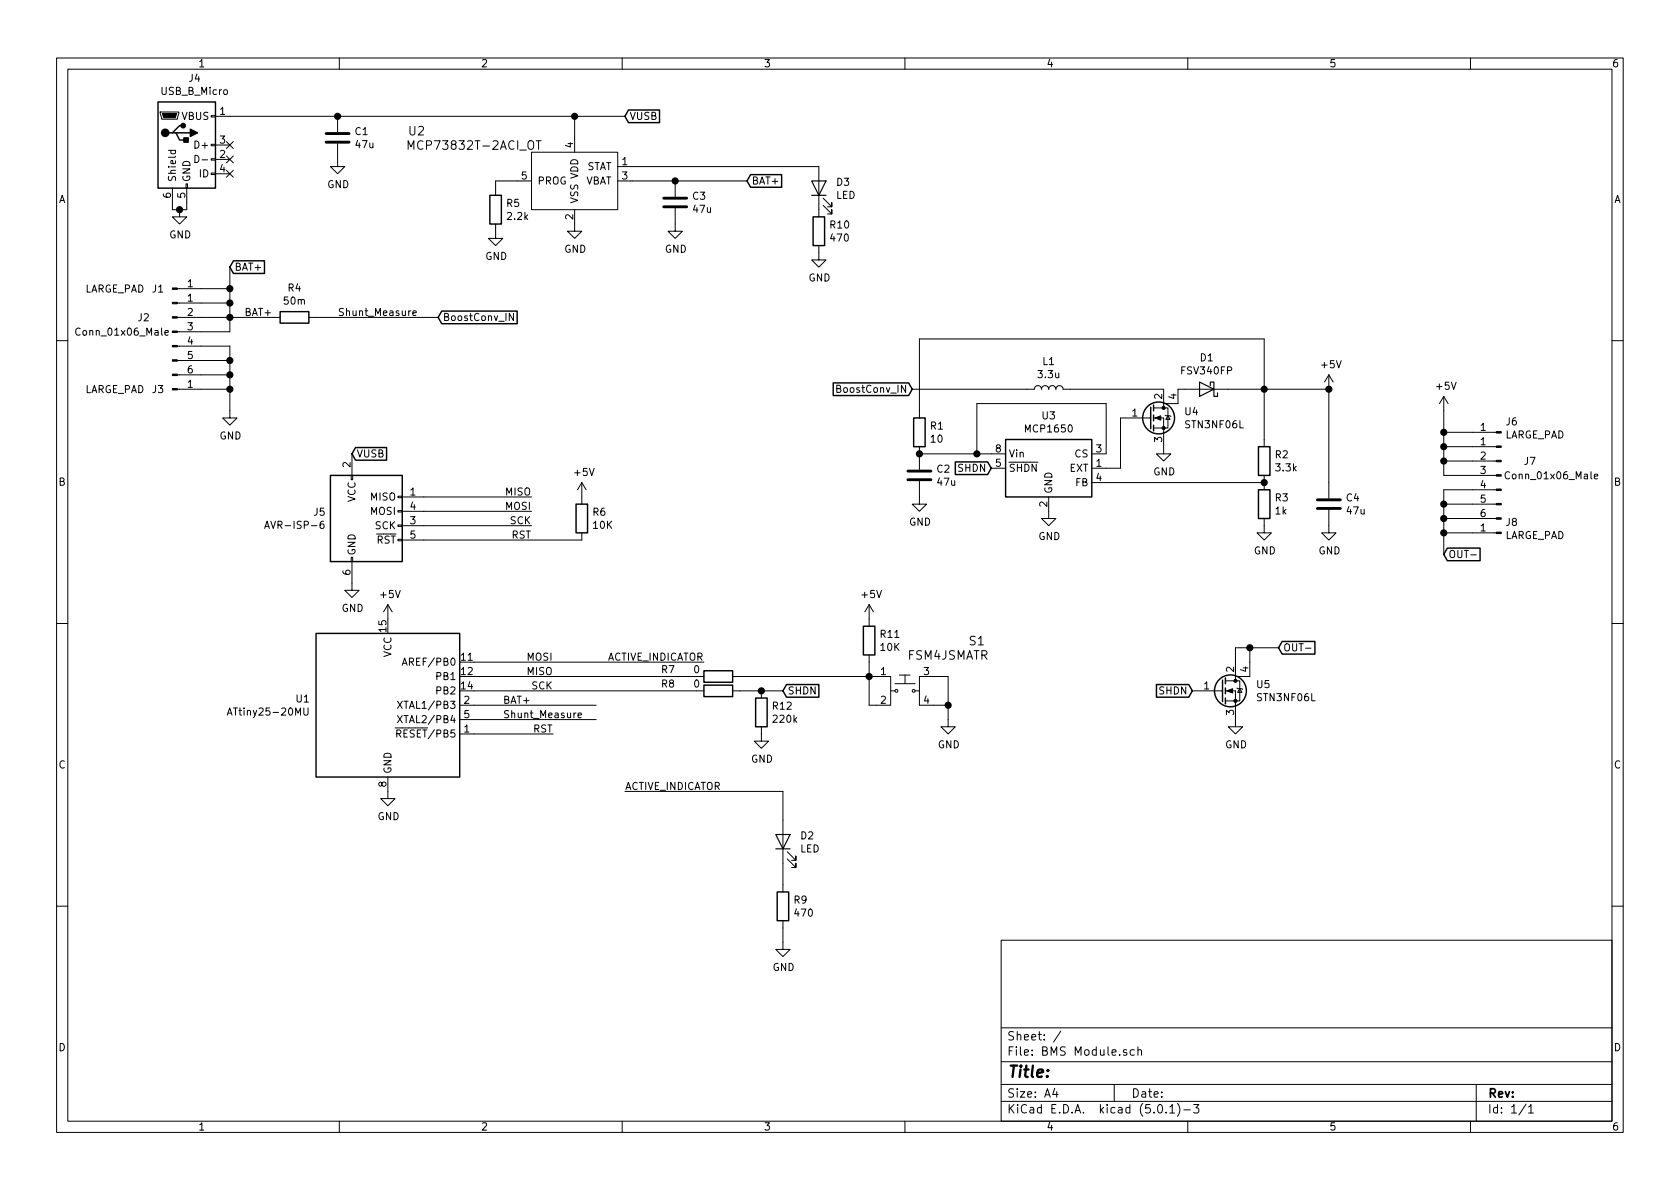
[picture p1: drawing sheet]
EESchema Schematic File Version 4
LIBS:BMS Module-cache
EELAYER 26 0
EELAYER END
$Descr A4 11693 8268
encoding utf-8
Sheet 1 1
Title ""
Date ""
Rev ""
Comp ""
Comment1 ""
Comment2 ""
Comment3 ""
Comment4 ""
$EndDescr
$Comp
L power:GND #PWR010
U 1 1
P 8600 5000
F 0 "#PWR010" H 8600 4750 50  0001 C CNN
F 1 "GND" H 8605 4827 50  0000 C CNN
F 2 "" H 8600 5000 50  0001 C CNN
F 3 "" H 8600 5000 50  0001 C CNN
	1    8600 5000
	1    0    0    -1  
$EndComp
Text GLabel 8300 4800 0    50   Input ~ 0
SHDN
$Comp
L BMS-Module-rescue:STN3NF06L-stn3nf06l U5
U 1 1
P 8600 4800
F 0 "U5" H 8741 4846 50  0000 L CNN
F 1 "STN3NF06L" H 8741 4755 50  0000 L CNN
F 2 "Package_TO_SOT_SMD:SOT-223" H 8100 5200 50  0001 C CNN
F 3 "" H 8100 5200 50  0001 C CNN
F 4 "497-3177-1-ND" H 8600 4800 50  0001 C CNN "digikey"
	1    8600 4800
	1    0    0    -1  
$EndComp
Wire Wire Line
	8800 2350 8800 2700
Wire Wire Line
	6400 2350 8800 2350
Wire Wire Line
	6400 2850 6400 2350
Text GLabel 6900 3250 0    50   Input ~ 0
SHDN
$Comp
L power:GND #PWR07
U 1 1
P 8100 3100
F 0 "#PWR07" H 8100 2850 50  0001 C CNN
F 1 "GND" H 8105 2927 50  0000 C CNN
F 2 "" H 8100 3100 50  0001 C CNN
F 3 "" H 8100 3100 50  0001 C CNN
	1    8100 3100
	1    0    0    -1  
$EndComp
Wire Wire Line
	7800 2900 7800 3250
Wire Wire Line
	9250 2700 9250 3350
Wire Wire Line
	8800 2700 9250 2700
Connection ~ 8800 2700
Wire Wire Line
	8800 3050 8800 2700
Wire Wire Line
	8550 2700 8800 2700
Wire Wire Line
	7700 3350 8800 3350
Wire Wire Line
	7700 3250 7800 3250
Wire Wire Line
	6800 3150 6900 3150
Wire Wire Line
	6800 2800 6800 3150
Wire Wire Line
	7700 2800 6800 2800
Wire Wire Line
	7700 3150 7700 2800
$Comp
L power:GND #PWR05
U 1 1
P 6400 3450
F 0 "#PWR05" H 6400 3200 50  0001 C CNN
F 1 "GND" H 6405 3277 50  0000 C CNN
F 2 "" H 6400 3450 50  0001 C CNN
F 3 "" H 6400 3450 50  0001 C CNN
	1    6400 3450
	1    0    0    -1  
$EndComp
$Comp
L power:GND #PWR09
U 1 1
P 9250 3650
F 0 "#PWR09" H 9250 3400 50  0001 C CNN
F 1 "GND" H 9255 3477 50  0000 C CNN
F 2 "" H 9250 3650 50  0001 C CNN
F 3 "" H 9250 3650 50  0001 C CNN
	1    9250 3650
	1    0    0    -1  
$EndComp
$Comp
L power:GND #PWR08
U 1 1
P 8800 3650
F 0 "#PWR08" H 8800 3400 50  0001 C CNN
F 1 "GND" H 8805 3477 50  0000 C CNN
F 2 "" H 8800 3650 50  0001 C CNN
F 3 "" H 8800 3650 50  0001 C CNN
	1    8800 3650
	1    0    0    -1  
$EndComp
$Comp
L power:GND #PWR06
U 1 1
P 7300 3550
F 0 "#PWR06" H 7300 3300 50  0001 C CNN
F 1 "GND" H 7305 3377 50  0000 C CNN
F 2 "" H 7300 3550 50  0001 C CNN
F 3 "" H 7300 3550 50  0001 C CNN
	1    7300 3550
	1    0    0    -1  
$EndComp
Connection ~ 6800 3150
Wire Wire Line
	6400 3150 6800 3150
$Comp
L Device:D_Schottky D1
U 1 1
P 8400 2700
F 0 "D1" H 8400 2484 50  0000 C CNN
F 1 "FSV340FP" H 8400 2575 50  0000 C CNN
F 2 "Diode_SMD:D_SOD-123" H 8400 2700 50  0001 C CNN
F 3 "~" H 8400 2700 50  0001 C CNN
F 4 "FSV340FPCT-ND" H 8400 2700 50  0001 C CNN "digikey"
	1    8400 2700
	-1   0    0    1   
$EndComp
$Comp
L Device:R R1
U 1 1
P 6400 3000
F 0 "R1" H 6470 3046 50  0000 L CNN
F 1 "10" H 6470 2955 50  0000 L CNN
F 2 "Resistor_SMD:R_0805_2012Metric" V 6330 3000 50  0001 C CNN
F 3 "~" H 6400 3000 50  0001 C CNN
	1    6400 3000
	1    0    0    -1  
$EndComp
$Comp
L Device:R R2
U 1 1
P 8800 3200
F 0 "R2" H 8870 3246 50  0000 L CNN
F 1 "3.3k" H 8870 3155 50  0000 L CNN
F 2 "Resistor_SMD:R_0805_2012Metric" V 8730 3200 50  0001 C CNN
F 3 "~" H 8800 3200 50  0001 C CNN
	1    8800 3200
	1    0    0    -1  
$EndComp
Connection ~ 8800 3350
$Comp
L Device:R R3
U 1 1
P 8800 3500
F 0 "R3" H 8870 3546 50  0000 L CNN
F 1 "1k" H 8870 3455 50  0000 L CNN
F 2 "Resistor_SMD:R_0805_2012Metric" V 8730 3500 50  0001 C CNN
F 3 "~" H 8800 3500 50  0001 C CNN
	1    8800 3500
	1    0    0    -1  
$EndComp
Connection ~ 6400 3150
$Comp
L Device:C C2
U 1 1
P 6400 3300
F 0 "C2" H 6515 3346 50  0000 L CNN
F 1 "47u" H 6515 3255 50  0000 L CNN
F 2 "Capacitor_SMD:C_1210_3225Metric" H 6438 3150 50  0001 C CNN
F 3 "~" H 6400 3300 50  0001 C CNN
F 4 "1276-3064-1-ND" H 6400 3300 50  0001 C CNN "digikey"
	1    6400 3300
	1    0    0    -1  
$EndComp
$Comp
L Regulator_Switching:MCP1650 U3
U 1 1
P 7300 3250
F 0 "U3" H 7300 3617 50  0000 C CNN
F 1 "MCP1650" H 7300 3526 50  0000 C CNN
F 2 "Package_SO:MSOP-8_3x3mm_P0.65mm" H 7350 3000 50  0001 L CNN
F 3 "http://ww1.microchip.com/downloads/en/DeviceDoc/21876B.pdf" H 7300 2750 50  0001 C CNN
F 4 "MCP1650S-E/MS-ND" H 7300 3250 50  0001 C CNN "digikey"
	1    7300 3250
	1    0    0    -1  
$EndComp
Wire Wire Line
	6350 2700 7150 2700
Text GLabel 6350 2700 0    50   Input ~ 0
BoostConv_IN
Wire Wire Line
	7450 2700 8100 2700
$Comp
L BMS-Module-rescue:STN3NF06L-stn3nf06l U4
U 1 1
P 8100 2900
F 0 "U4" H 8241 2946 50  0000 L CNN
F 1 "STN3NF06L" H 8241 2855 50  0000 L CNN
F 2 "Package_TO_SOT_SMD:SOT-223" H 7600 3300 50  0001 C CNN
F 3 "" H 7600 3300 50  0001 C CNN
F 4 "497-3177-1-ND" H 8100 2900 50  0001 C CNN "digikey"
	1    8100 2900
	1    0    0    -1  
$EndComp
Wire Wire Line
	8200 2700 8250 2700
Text GLabel 8900 4500 2    50   Input ~ 0
OUT-
Wire Wire Line
	8600 4600 8600 4500
Wire Wire Line
	8600 4500 8700 4500
Wire Wire Line
	8700 4500 8700 4600
Connection ~ 8700 4500
Wire Wire Line
	8700 4500 8900 4500
$Comp
L Device:C C4
U 1 1
P 9250 3500
F 0 "C4" H 9365 3546 50  0000 L CNN
F 1 "47u" H 9365 3455 50  0000 L CNN
F 2 "Capacitor_SMD:C_1210_3225Metric" H 9288 3350 50  0001 C CNN
F 3 "~" H 9250 3500 50  0001 C CNN
F 4 "1276-3064-1-ND" H 9250 3500 50  0001 C CNN "digikey"
	1    9250 3500
	1    0    0    -1  
$EndComp
$Comp
L MCU_Microchip_ATtiny:ATtiny25-20MU U1
U 1 1
P 2700 4900
F 0 "U1" H 2160 4946 50  0000 R CNN
F 1 "ATtiny25-20MU" H 2160 4855 50  0000 R CNN
F 2 "Package_DFN_QFN:QFN-20-1EP_4x4mm_P0.5mm_EP2.25x2.25mm" H 2700 4900 50  0001 C CIN
F 3 "http://ww1.microchip.com/downloads/en/DeviceDoc/atmel-2586-avr-8-bit-microcontroller-attiny25-attiny45-attiny85_datasheet.pdf" H 2700 4900 50  0001 C CNN
F 4 "1611-ATTINY25V-15MTCT-ND" H 2700 4900 50  0001 C CNN "digikey"
	1    2700 4900
	1    0    0    -1  
$EndComp
$Comp
L Connector:AVR-ISP-6 J5
U 1 1
P 2550 3650
F 0 "J5" H 2270 3746 50  0000 R CNN
F 1 "AVR-ISP-6" H 2270 3655 50  0000 R CNN
F 2 "Connector_PinHeader_2.54mm:PinHeader_2x03_P2.54mm_Vertical" V 2300 3700 50  0001 C CNN
F 3 " ~" H 1275 3100 50  0001 C CNN
	1    2550 3650
	1    0    0    -1  
$EndComp
$Comp
L power:GND #PWR0101
U 1 1
P 2450 4050
F 0 "#PWR0101" H 2450 3800 50  0001 C CNN
F 1 "GND" H 2455 3877 50  0000 C CNN
F 2 "" H 2450 4050 50  0001 C CNN
F 3 "" H 2450 4050 50  0001 C CNN
	1    2450 4050
	1    0    0    -1  
$EndComp
$Comp
L power:GND #PWR0102
U 1 1
P 2700 5500
F 0 "#PWR0102" H 2700 5250 50  0001 C CNN
F 1 "GND" H 2705 5327 50  0000 C CNN
F 2 "" H 2700 5500 50  0001 C CNN
F 3 "" H 2700 5500 50  0001 C CNN
	1    2700 5500
	1    0    0    -1  
$EndComp
Wire Wire Line
	2950 3450 3700 3450
Wire Wire Line
	2950 3550 3700 3550
Wire Wire Line
	2950 3650 3700 3650
Text Label 3700 3450 2    50   ~ 0
MISO
Text Label 3700 3550 2    50   ~ 0
MOSI
Text Label 3700 3650 2    50   ~ 0
SCK
Text Label 3700 3750 2    50   ~ 0
RST
Wire Wire Line
	3300 5100 3850 5100
Text Label 3850 4700 2    50   ~ 0
MISO
Text Label 3850 4600 2    50   ~ 0
MOSI
Text Label 3850 4800 2    50   ~ 0
SCK
Text Label 3850 5100 2    50   ~ 0
RST
$Comp
L Device:R R6
U 1 1
P 4050 3600
F 0 "R6" H 4120 3646 50  0000 L CNN
F 1 "10K" H 4120 3555 50  0000 L CNN
F 2 "Resistor_SMD:R_0805_2012Metric" V 3980 3600 50  0001 C CNN
F 3 "~" H 4050 3600 50  0001 C CNN
	1    4050 3600
	1    0    0    -1  
$EndComp
Wire Wire Line
	2950 3750 4050 3750
$Comp
L power:+5V #PWR0103
U 1 1
P 9250 2700
F 0 "#PWR0103" H 9250 2550 50  0001 C CNN
F 1 "+5V" H 9265 2873 50  0000 C CNN
F 2 "" H 9250 2700 50  0001 C CNN
F 3 "" H 9250 2700 50  0001 C CNN
	1    9250 2700
	1    0    0    -1  
$EndComp
Connection ~ 9250 2700
$Comp
L power:+5V #PWR0104
U 1 1
P 4050 3450
F 0 "#PWR0104" H 4050 3300 50  0001 C CNN
F 1 "+5V" H 4065 3623 50  0000 C CNN
F 2 "" H 4050 3450 50  0001 C CNN
F 3 "" H 4050 3450 50  0001 C CNN
	1    4050 3450
	1    0    0    -1  
$EndComp
$Comp
L Connector:USB_B_Micro J4
U 1 1
P 1300 1000
F 0 "J4" H 1355 1467 50  0000 C CNN
F 1 "USB_B_Micro" H 1355 1376 50  0000 C CNN
F 2 "digikey-footprints:USB_Micro_B_Female_10118192" H 1450 950 50  0001 C CNN
F 3 "~" H 1450 950 50  0001 C CNN
F 4 "609-4613-1-ND" H 1300 1000 50  0001 C CNN "digikey"
	1    1300 1000
	1    0    0    -1  
$EndComp
$Comp
L power:GND #PWR0105
U 1 1
P 1250 1450
F 0 "#PWR0105" H 1250 1200 50  0001 C CNN
F 1 "GND" H 1255 1277 50  0000 C CNN
F 2 "" H 1250 1450 50  0001 C CNN
F 3 "" H 1250 1450 50  0001 C CNN
	1    1250 1450
	1    0    0    -1  
$EndComp
Wire Wire Line
	1200 1400 1200 1450
Wire Wire Line
	1200 1450 1250 1450
Wire Wire Line
	1300 1450 1300 1400
Connection ~ 1250 1450
Wire Wire Line
	1250 1450 1300 1450
Text GLabel 4350 800  2    50   Input ~ 0
VUSB
$Comp
L Device:C C1
U 1 1
P 2350 950
F 0 "C1" H 2465 996 50  0000 L CNN
F 1 "47u" H 2465 905 50  0000 L CNN
F 2 "Capacitor_SMD:C_1210_3225Metric" H 2388 800 50  0001 C CNN
F 3 "~" H 2350 950 50  0001 C CNN
F 4 "1276-3064-1-ND" H 2350 950 50  0001 C CNN "digikey"
	1    2350 950 
	1    0    0    -1  
$EndComp
Connection ~ 2350 800 
Wire Wire Line
	2350 800  1600 800 
$Comp
L power:GND #PWR0106
U 1 1
P 2350 1100
F 0 "#PWR0106" H 2350 850 50  0001 C CNN
F 1 "GND" H 2355 927 50  0000 C CNN
F 2 "" H 2350 1100 50  0001 C CNN
F 3 "" H 2350 1100 50  0001 C CNN
	1    2350 1100
	1    0    0    -1  
$EndComp
NoConn ~ 1600 1000
NoConn ~ 1600 1100
NoConn ~ 1600 1200
Wire Wire Line
	1400 2300 1600 2300
Wire Wire Line
	1600 2300 1600 2200
Wire Wire Line
	1400 2100 1600 2100
Connection ~ 1600 2100
Wire Wire Line
	1400 2200 1600 2200
Connection ~ 1600 2200
Wire Wire Line
	1600 2200 1600 2100
Wire Wire Line
	1400 2400 1600 2400
Wire Wire Line
	1600 2400 1600 2500
Wire Wire Line
	1400 2500 1600 2500
Connection ~ 1600 2500
Wire Wire Line
	1600 2500 1600 2600
Wire Wire Line
	1400 2600 1600 2600
Connection ~ 1600 2600
Text GLabel 1600 1850 2    50   Input ~ 0
BAT+
$Comp
L power:GND #PWR0107
U 1 1
P 1600 2850
F 0 "#PWR0107" H 1600 2600 50  0001 C CNN
F 1 "GND" H 1605 2677 50  0000 C CNN
F 2 "" H 1600 2850 50  0001 C CNN
F 3 "" H 1600 2850 50  0001 C CNN
	1    1600 2850
	1    0    0    -1  
$EndComp
$Comp
L dk_PMIC-Battery-Chargers:MCP73832T-2ACI_OT U2
U 1 1
P 4000 1050
F 0 "U2" H 2900 1200 60  0000 C CNN
F 1 "MCP73832T-2ACI_OT" H 3300 1100 60  0000 C CNN
F 2 "digikey-footprints:SOT-753" H 4200 1250 60  0001 L CNN
F 3 "http://ww1.microchip.com/downloads/en/DeviceDoc/20001984g.pdf" H 4200 1350 60  0001 L CNN
F 4 "MCP73832T-2ACI/OTCT-ND" H 4200 1450 60  0001 L CNN "digikey"
F 5 "MCP73832T-2ACI/OT" H 4200 1550 60  0001 L CNN "MPN"
F 6 "Integrated Circuits (ICs)" H 4200 1650 60  0001 L CNN "Category"
F 7 "PMIC - Battery Chargers" H 4200 1750 60  0001 L CNN "Family"
F 8 "http://ww1.microchip.com/downloads/en/DeviceDoc/20001984g.pdf" H 4200 1850 60  0001 L CNN "DK_Datasheet_Link"
F 9 "/product-detail/en/microchip-technology/MCP73832T-2ACI-OT/MCP73832T-2ACI-OTCT-ND/1979805" H 4200 1950 60  0001 L CNN "DK_Detail_Page"
F 10 "IC LI-ION/LI-POLY CTRLR SOT23-5" H 4200 2050 60  0001 L CNN "Description"
F 11 "Microchip Technology" H 4200 2150 60  0001 L CNN "Manufacturer"
F 12 "Active" H 4200 2250 60  0001 L CNN "Status"
	1    4000 1050
	1    0    0    -1  
$EndComp
Wire Wire Line
	2350 800  4000 800 
Wire Wire Line
	4000 800  4000 950 
Connection ~ 4000 800 
Wire Wire Line
	4000 800  4350 800 
$Comp
L power:GND #PWR0108
U 1 1
P 4000 1550
F 0 "#PWR0108" H 4000 1300 50  0001 C CNN
F 1 "GND" H 4005 1377 50  0000 C CNN
F 2 "" H 4000 1550 50  0001 C CNN
F 3 "" H 4000 1550 50  0001 C CNN
	1    4000 1550
	1    0    0    -1  
$EndComp
$Comp
L Device:C C3
U 1 1
P 4700 1400
F 0 "C3" H 4815 1446 50  0000 L CNN
F 1 "47u" H 4815 1355 50  0000 L CNN
F 2 "Capacitor_SMD:C_1210_3225Metric" H 4738 1250 50  0001 C CNN
F 3 "~" H 4700 1400 50  0001 C CNN
F 4 "1276-3064-1-ND" H 4700 1400 50  0001 C CNN "digikey"
	1    4700 1400
	1    0    0    -1  
$EndComp
Wire Wire Line
	4400 1250 4700 1250
Connection ~ 4700 1250
Wire Wire Line
	4700 1250 5200 1250
$Comp
L power:GND #PWR0109
U 1 1
P 4700 1550
F 0 "#PWR0109" H 4700 1300 50  0001 C CNN
F 1 "GND" H 4705 1377 50  0000 C CNN
F 2 "" H 4700 1550 50  0001 C CNN
F 3 "" H 4700 1550 50  0001 C CNN
	1    4700 1550
	1    0    0    -1  
$EndComp
Text GLabel 5200 1250 2    50   Input ~ 0
BAT+
$Comp
L Device:R R5
U 1 1
P 3450 1450
F 0 "R5" H 3520 1496 50  0000 L CNN
F 1 "2.2k" H 3520 1405 50  0000 L CNN
F 2 "Resistor_SMD:R_0805_2012Metric" V 3380 1450 50  0001 C CNN
F 3 "~" H 3450 1450 50  0001 C CNN
	1    3450 1450
	1    0    0    -1  
$EndComp
$Comp
L power:GND #PWR0110
U 1 1
P 3450 1600
F 0 "#PWR0110" H 3450 1350 50  0001 C CNN
F 1 "GND" H 3455 1427 50  0000 C CNN
F 2 "" H 3450 1600 50  0001 C CNN
F 3 "" H 3450 1600 50  0001 C CNN
	1    3450 1600
	1    0    0    -1  
$EndComp
Wire Wire Line
	3450 1300 3450 1250
Wire Wire Line
	3450 1250 3600 1250
$Comp
L Device:LED D3
U 1 1
P 5700 1300
F 0 "D3" V 5738 1183 50  0000 R CNN
F 1 "LED" V 5647 1183 50  0000 R CNN
F 2 "LED_SMD:LED_0805_2012Metric_Castellated" H 5700 1300 50  0001 C CNN
F 3 "~" H 5700 1300 50  0001 C CNN
	1    5700 1300
	0    -1   -1   0   
$EndComp
$Comp
L Device:R R10
U 1 1
P 5700 1600
F 0 "R10" H 5770 1646 50  0000 L CNN
F 1 "470" H 5770 1555 50  0000 L CNN
F 2 "Resistor_SMD:R_0805_2012Metric" V 5630 1600 50  0001 C CNN
F 3 "~" H 5700 1600 50  0001 C CNN
F 4 "A129745CT-ND" H 5700 1600 50  0001 C CNN "digikey"
	1    5700 1600
	1    0    0    -1  
$EndComp
$Comp
L power:GND #PWR0111
U 1 1
P 5700 1750
F 0 "#PWR0111" H 5700 1500 50  0001 C CNN
F 1 "GND" H 5705 1577 50  0000 C CNN
F 2 "" H 5700 1750 50  0001 C CNN
F 3 "" H 5700 1750 50  0001 C CNN
	1    5700 1750
	1    0    0    -1  
$EndComp
Wire Wire Line
	5700 1150 4400 1150
Text GLabel 2450 3150 2    50   Input ~ 0
VUSB
Wire Wire Line
	10250 3300 10050 3300
Wire Wire Line
	10050 3300 10050 3200
Wire Wire Line
	10250 3100 10050 3100
Connection ~ 10050 3100
Wire Wire Line
	10250 3200 10050 3200
Connection ~ 10050 3200
Wire Wire Line
	10050 3200 10050 3100
Wire Wire Line
	10250 3400 10050 3400
Wire Wire Line
	10050 3400 10050 3500
Wire Wire Line
	10250 3500 10050 3500
Connection ~ 10050 3500
Wire Wire Line
	10050 3500 10050 3600
Wire Wire Line
	10250 3600 10050 3600
Connection ~ 10050 3600
$Comp
L power:+5V #PWR0112
U 1 1
P 10050 2850
F 0 "#PWR0112" H 10050 2700 50  0001 C CNN
F 1 "+5V" H 10065 3023 50  0000 C CNN
F 2 "" H 10050 2850 50  0001 C CNN
F 3 "" H 10050 2850 50  0001 C CNN
	1    10050 2850
	1    0    0    -1  
$EndComp
Text GLabel 10050 3850 2    50   Input ~ 0
OUT-
$Comp
L Device:R R4
U 1 1
P 2050 2200
F 0 "R4" V 1843 2200 50  0000 C CNN
F 1 "50m" V 1934 2200 50  0000 C CNN
F 2 "Resistor_SMD:R_2512_6332Metric" V 1980 2200 50  0001 C CNN
F 3 "~" H 2050 2200 50  0001 C CNN
F 4 "YAG2156CT-ND" V 2050 2200 50  0001 C CNN "digikey"
	1    2050 2200
	0    1    1    0   
$EndComp
Text GLabel 3050 2200 2    50   Input ~ 0
BoostConv_IN
$Comp
L power:+5V #PWR0113
U 1 1
P 2700 4300
F 0 "#PWR0113" H 2700 4150 50  0001 C CNN
F 1 "+5V" H 2715 4473 50  0000 C CNN
F 2 "" H 2700 4300 50  0001 C CNN
F 3 "" H 2700 4300 50  0001 C CNN
	1    2700 4300
	1    0    0    -1  
$EndComp
Wire Wire Line
	3300 5000 4150 5000
Text Label 3500 4900 0    50   ~ 0
BAT+
Text Label 3500 5000 0    50   ~ 0
Shunt_Measure
Text GLabel 5450 4800 2    50   Input ~ 0
SHDN
$Comp
L Device:R R8
U 1 1
P 5000 4800
F 0 "R8" V 4950 4450 50  0000 C CNN
F 1 "0" V 4950 4650 50  0000 C CNN
F 2 "Resistor_SMD:R_0805_2012Metric" V 4930 4800 50  0001 C CNN
F 3 "~" H 5000 4800 50  0001 C CNN
F 4 "RMCF0805ZT0R00CT-ND" V 5000 4800 50  0001 C CNN "digikey"
	1    5000 4800
	0    1    1    0   
$EndComp
Wire Wire Line
	3300 4800 4850 4800
$Comp
L dk_Tactile-Switches:FSM4JSMATR S1
U 1 1
P 6300 4800
F 0 "S1" H 6800 5150 60  0000 C CNN
F 1 "FSM4JSMATR" H 6600 5050 60  0000 C CNN
F 2 "digikey-footprints:Switch_Tactile_SMD_6x6mm" H 6500 5000 60  0001 L CNN
F 3 "https://www.te.com/commerce/DocumentDelivery/DDEController?Action=srchrtrv&DocNm=2-1437565-7&DocType=Customer+Drawing&DocLang=English" H 6500 5100 60  0001 L CNN
F 4 "450-1759-1-ND" H 6500 5200 60  0001 L CNN "digikey"
F 5 "FSM4JSMATR" H 6500 5300 60  0001 L CNN "MPN"
F 6 "Switches" H 6500 5400 60  0001 L CNN "Category"
F 7 "Tactile Switches" H 6500 5500 60  0001 L CNN "Family"
F 8 "https://www.te.com/commerce/DocumentDelivery/DDEController?Action=srchrtrv&DocNm=2-1437565-7&DocType=Customer+Drawing&DocLang=English" H 6500 5600 60  0001 L CNN "DK_Datasheet_Link"
F 9 "/product-detail/en/te-connectivity-alcoswitch-switches/FSM4JSMATR/450-1759-1-ND/2271638" H 6500 5700 60  0001 L CNN "DK_Detail_Page"
F 10 "SWITCH TACTILE SPST-NO 0.05A 24V" H 6500 5800 60  0001 L CNN "Description"
F 11 "TE Connectivity ALCOSWITCH Switches" H 6500 5900 60  0001 L CNN "Manufacturer"
F 12 "Active" H 6500 6000 60  0001 L CNN "Status"
	1    6300 4800
	1    0    0    -1  
$EndComp
$Comp
L Device:R R11
U 1 1
P 6050 4450
F 0 "R11" H 6120 4496 50  0000 L CNN
F 1 "10K" H 6120 4405 50  0000 L CNN
F 2 "Resistor_SMD:R_0805_2012Metric" V 5980 4450 50  0001 C CNN
F 3 "~" H 6050 4450 50  0001 C CNN
	1    6050 4450
	1    0    0    -1  
$EndComp
$Comp
L power:+5V #PWR0114
U 1 1
P 6050 4300
F 0 "#PWR0114" H 6050 4150 50  0001 C CNN
F 1 "+5V" H 6065 4473 50  0000 C CNN
F 2 "" H 6050 4300 50  0001 C CNN
F 3 "" H 6050 4300 50  0001 C CNN
	1    6050 4300
	1    0    0    -1  
$EndComp
Wire Wire Line
	6050 4600 6050 4700
Wire Wire Line
	6050 4700 6100 4700
Connection ~ 6050 4700
Wire Wire Line
	6050 4700 6050 4900
Wire Wire Line
	6050 4900 6100 4900
Wire Wire Line
	6500 4700 6600 4700
Wire Wire Line
	6600 4700 6600 4900
Wire Wire Line
	6600 4900 6500 4900
Wire Wire Line
	6600 4900 6600 5000
Connection ~ 6600 4900
$Comp
L power:GND #PWR0115
U 1 1
P 6600 5000
F 0 "#PWR0115" H 6600 4750 50  0001 C CNN
F 1 "GND" H 6605 4827 50  0000 C CNN
F 2 "" H 6600 5000 50  0001 C CNN
F 3 "" H 6600 5000 50  0001 C CNN
	1    6600 5000
	1    0    0    -1  
$EndComp
$Comp
L Device:R R7
U 1 1
P 5000 4700
F 0 "R7" V 4950 4350 50  0000 C CNN
F 1 "0" V 4950 4550 50  0000 C CNN
F 2 "Resistor_SMD:R_0805_2012Metric" V 4930 4700 50  0001 C CNN
F 3 "~" H 5000 4700 50  0001 C CNN
F 4 "RMCF0805ZT0R00CT-ND" V 5000 4700 50  0001 C CNN "digikey"
	1    5000 4700
	0    1    1    0   
$EndComp
Wire Wire Line
	3300 4700 4850 4700
Wire Wire Line
	5150 4700 6050 4700
Wire Wire Line
	1600 2200 1900 2200
Wire Wire Line
	3300 4900 4150 4900
Wire Wire Line
	2200 2200 3050 2200
Text Label 1700 2200 0    50   ~ 0
BAT+
Text Label 2350 2200 0    50   ~ 0
Shunt_Measure
$Comp
L Device:L L1
U 1 1
P 7300 2700
F 0 "L1" V 7490 2700 50  0000 C CNN
F 1 "3.3u" V 7399 2700 50  0000 C CNN
F 2 "Custom Footprints:ASPI-0630HI-3R3N-T15" H 7300 2700 50  0001 C CNN
F 3 "~" H 7300 2700 50  0001 C CNN
F 4 "ASPI-0630HI-3R3M-T15CT-ND" V 7300 2700 50  0001 C CNN "digikey"
	1    7300 2700
	0    -1   -1   0   
$EndComp
$Comp
L Connector:Conn_01x06_Male J2
U 1 1
P 1200 2300
F 0 "J2" H 1000 2400 50  0000 C CNN
F 1 "Conn_01x06_Male" H 850 2300 50  0000 C CNN
F 2 "Connector_PinHeader_2.54mm:PinHeader_1x06_P2.54mm_Vertical" H 1200 2300 50  0001 C CNN
F 3 "~" H 1200 2300 50  0001 C CNN
	1    1200 2300
	1    0    0    -1  
$EndComp
Wire Wire Line
	1600 1850 1600 2000
Wire Wire Line
	1600 2600 1600 2700
Wire Wire Line
	10050 2850 10050 3000
Wire Wire Line
	10050 3600 10050 3700
Text Label 4900 4600 2    50   ~ 0
ACTIVE_INDICATOR
Wire Wire Line
	3300 4600 4900 4600
Text Label 4350 5500 0    50   ~ 0
ACTIVE_INDICATOR
Wire Wire Line
	5450 5500 5450 5700
Wire Wire Line
	4350 5500 5450 5500
$Comp
L Device:LED D2
U 1 1
P 5450 5850
F 0 "D2" V 5488 5733 50  0000 R CNN
F 1 "LED" V 5397 5733 50  0000 R CNN
F 2 "LED_SMD:LED_0805_2012Metric_Castellated" H 5450 5850 50  0001 C CNN
F 3 "~" H 5450 5850 50  0001 C CNN
	1    5450 5850
	0    -1   -1   0   
$EndComp
$Comp
L Device:R R9
U 1 1
P 5450 6300
F 0 "R9" H 5520 6346 50  0000 L CNN
F 1 "470" H 5520 6255 50  0000 L CNN
F 2 "Resistor_SMD:R_0805_2012Metric" V 5380 6300 50  0001 C CNN
F 3 "~" H 5450 6300 50  0001 C CNN
F 4 "A129745CT-ND" H 5450 6300 50  0001 C CNN "digikey"
	1    5450 6300
	1    0    0    -1  
$EndComp
Wire Wire Line
	5450 6000 5450 6150
$Comp
L power:GND #PWR0116
U 1 1
P 5450 6550
F 0 "#PWR0116" H 5450 6300 50  0001 C CNN
F 1 "GND" H 5455 6377 50  0000 C CNN
F 2 "" H 5450 6550 50  0001 C CNN
F 3 "" H 5450 6550 50  0001 C CNN
	1    5450 6550
	1    0    0    -1  
$EndComp
Wire Wire Line
	5450 6450 5450 6550
$Comp
L Connector:Conn_01x01_Male J8
U 1 1
P 10450 3700
F 0 "J8" H 10423 3630 50  0000 R CNN
F 1 "LARGE_PAD" H 10423 3721 50  0000 R CNN
F 2 "Custom Footprints:LARGE_PAD" H 10450 3700 50  0001 C CNN
F 3 "~" H 10450 3700 50  0001 C CNN
	1    10450 3700
	-1   0    0    1   
$EndComp
Wire Wire Line
	10050 3700 10250 3700
Connection ~ 10050 3700
Wire Wire Line
	10050 3700 10050 3850
$Comp
L Connector:Conn_01x01_Male J6
U 1 1
P 10450 3000
F 0 "J6" H 10423 2930 50  0000 R CNN
F 1 "LARGE_PAD" H 10423 3021 50  0000 R CNN
F 2 "Custom Footprints:LARGE_PAD" H 10450 3000 50  0001 C CNN
F 3 "~" H 10450 3000 50  0001 C CNN
	1    10450 3000
	-1   0    0    1   
$EndComp
Wire Wire Line
	10050 3000 10250 3000
Connection ~ 10050 3000
Wire Wire Line
	10050 3000 10050 3100
$Comp
L Connector:Conn_01x01_Male J3
U 1 1
P 1200 2700
F 0 "J3" H 1100 2700 50  0000 C CNN
F 1 "LARGE_PAD" H 800 2700 50  0000 C CNN
F 2 "Custom Footprints:LARGE_PAD" H 1200 2700 50  0001 C CNN
F 3 "~" H 1200 2700 50  0001 C CNN
	1    1200 2700
	1    0    0    -1  
$EndComp
$Comp
L Connector:Conn_01x01_Male J1
U 1 1
P 1200 2000
F 0 "J1" H 1100 2000 50  0000 C CNN
F 1 "LARGE_PAD" H 800 2000 50  0000 C CNN
F 2 "Custom Footprints:LARGE_PAD" H 1200 2000 50  0001 C CNN
F 3 "~" H 1200 2000 50  0001 C CNN
	1    1200 2000
	1    0    0    -1  
$EndComp
Wire Wire Line
	1400 2000 1600 2000
Connection ~ 1600 2000
Wire Wire Line
	1600 2000 1600 2100
Wire Wire Line
	1400 2700 1600 2700
Connection ~ 1600 2700
Wire Wire Line
	1600 2700 1600 2850
Wire Wire Line
	5150 4800 5300 4800
$Comp
L Device:R R12
U 1 1
P 5300 4950
F 0 "R12" H 5370 4996 50  0000 L CNN
F 1 "220k" H 5370 4905 50  0000 L CNN
F 2 "Resistor_SMD:R_0805_2012Metric" V 5230 4950 50  0001 C CNN
F 3 "~" H 5300 4950 50  0001 C CNN
	1    5300 4950
	1    0    0    -1  
$EndComp
Connection ~ 5300 4800
Wire Wire Line
	5300 4800 5450 4800
$Comp
L power:GND #PWR0117
U 1 1
P 5300 5100
F 0 "#PWR0117" H 5300 4850 50  0001 C CNN
F 1 "GND" H 5305 4927 50  0000 C CNN
F 2 "" H 5300 5100 50  0001 C CNN
F 3 "" H 5300 5100 50  0001 C CNN
	1    5300 5100
	1    0    0    -1  
$EndComp
$Comp
L Connector:Conn_01x06_Male J7
U 1 1
P 10450 3300
F 0 "J7" H 10250 3400 50  0000 C CNN
F 1 "Conn_01x06_Male" H 10100 3300 50  0000 C CNN
F 2 "Connector_PinHeader_2.54mm:PinHeader_1x06_P2.54mm_Vertical" H 10450 3300 50  0001 C CNN
F 3 "~" H 10450 3300 50  0001 C CNN
	1    10450 3300
	-1   0    0    -1  
$EndComp
$EndSCHEMATC
